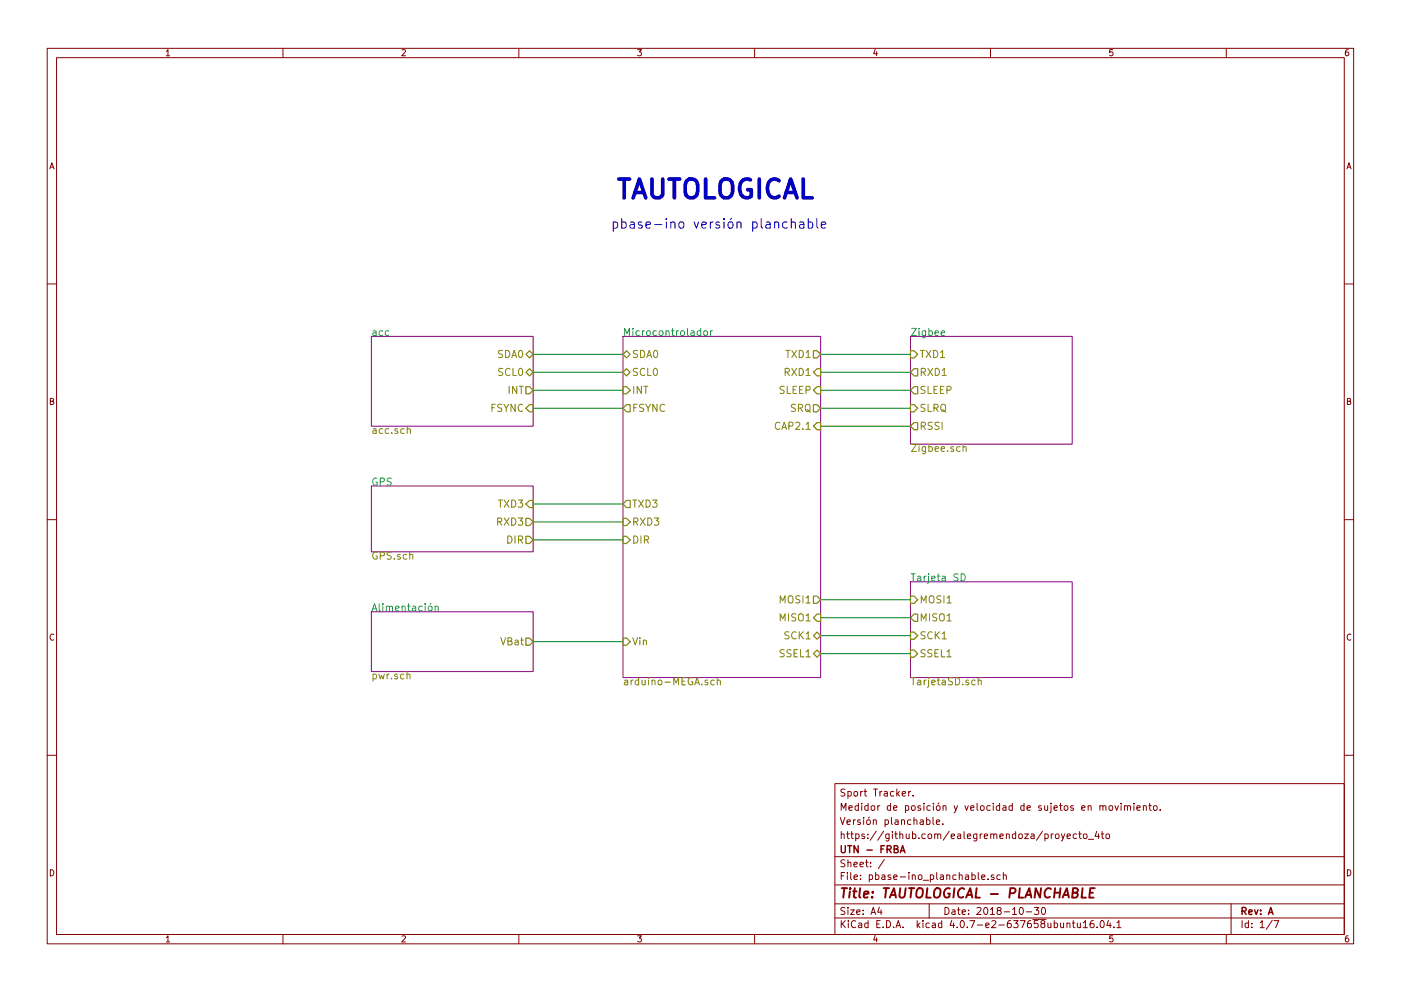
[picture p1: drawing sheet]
EESchema Schematic File Version 2
LIBS:power
LIBS:device
LIBS:switches
LIBS:relays
LIBS:motors
LIBS:transistors
LIBS:conn
LIBS:linear
LIBS:regul
LIBS:74xx
LIBS:cmos4000
LIBS:adc-dac
LIBS:memory
LIBS:xilinx
LIBS:microcontrollers
LIBS:dsp
LIBS:microchip
LIBS:analog_switches
LIBS:motorola
LIBS:texas
LIBS:intel
LIBS:audio
LIBS:interface
LIBS:digital-audio
LIBS:philips
LIBS:display
LIBS:cypress
LIBS:siliconi
LIBS:opto
LIBS:atmel
LIBS:contrib
LIBS:valves
LIBS:acc_mpu9250_board
LIBS:arduino
LIBS:gps_em506
LIBS:aic1117
LIBS:lm2575
LIBS:lm2940
LIBS:dk_RF-Transceiver-Modules
LIBS:pbase-ino_planchable-cache
EELAYER 25 0
EELAYER END
$Descr A4 11693 8268
encoding utf-8
Sheet 1 7
Title "TAUTOLOGICAL - PLANCHABLE"
Date "2018-10-30"
Rev "A"
Comp "UTN - FRBA"
Comment1 "https://github.com/ealegremendoza/proyecto_4to"
Comment2 "Versión planchable."
Comment3 "Medidor de posición y velocidad de sujetos en movimiento."
Comment4 "Sport Tracker. "
$EndDescr
$Sheet
S 3100 2800 1350 750 
U 5BB15359
F0 "acc" 60
F1 "acc.sch" 60
F2 "INT" O R 4450 3250 60 
F3 "SDA0" B R 4450 2950 60 
F4 "SCL0" B R 4450 3100 60 
F5 "FSYNC" I R 4450 3400 60 
$EndSheet
$Sheet
S 3100 4050 1350 550 
U 5BB15400
F0 "GPS" 60
F1 "GPS.sch" 60
F2 "DIR" O R 4450 4500 60 
F3 "RXD3" O R 4450 4350 60 
F4 "TXD3" I R 4450 4200 60 
$EndSheet
$Sheet
S 3100 5100 1350 500 
U 5BB15418
F0 "Alimentación" 60
F1 "pwr.sch" 60
F2 "VBat" O R 4450 5350 60 
$EndSheet
$Sheet
S 7600 2800 1350 900 
U 5BB15468
F0 "Zigbee" 60
F1 "Zigbee.sch" 60
F2 "RXD1" O L 7600 3100 60 
F3 "TXD1" I L 7600 2950 60 
F4 "SLRQ" I L 7600 3400 60 
F5 "SLEEP" O L 7600 3250 60 
F6 "RSSI" O L 7600 3550 60 
$EndSheet
$Sheet
S 7600 4850 1350 800 
U 5BB154A3
F0 "Tarjeta SD" 60
F1 "TarjetaSD.sch" 60
F2 "SSEL1" I L 7600 5450 60 
F3 "MOSI1" I L 7600 5000 60 
F4 "MISO1" O L 7600 5150 60 
F5 "SCK1" I L 7600 5300 60 
$EndSheet
Wire Wire Line
	4450 2950 5200 2950
Wire Wire Line
	4450 3100 5200 3100
Wire Wire Line
	4450 3250 5200 3250
Wire Wire Line
	4450 3400 5200 3400
Wire Wire Line
	4450 4200 5200 4200
Wire Wire Line
	5200 4350 4450 4350
Wire Wire Line
	4450 4500 5200 4500
Wire Wire Line
	4450 5350 5200 5350
Wire Wire Line
	6850 5450 7600 5450
Wire Wire Line
	7600 5300 6850 5300
Wire Wire Line
	6850 5150 7600 5150
Wire Wire Line
	7600 5000 6850 5000
Wire Wire Line
	6850 2950 7600 2950
Wire Wire Line
	7600 3100 6850 3100
Wire Wire Line
	6850 3250 7600 3250
Wire Wire Line
	7600 3400 6850 3400
Wire Wire Line
	6850 3550 7600 3550
$Sheet
S 5200 2800 1650 2850
U 5BB154FA
F0 "Microcontrolador" 60
F1 "arduino-MEGA.sch" 60
F2 "Vin" I L 5200 5350 60 
F3 "INT" I L 5200 3250 60 
F4 "RXD3" I L 5200 4350 60 
F5 "DIR" I L 5200 4500 60 
F6 "SDA0" B L 5200 2950 60 
F7 "SCL0" B L 5200 3100 60 
F8 "FSYNC" O L 5200 3400 60 
F9 "TXD3" O L 5200 4200 60 
F10 "RXD1" I R 6850 3100 60 
F11 "TXD1" O R 6850 2950 60 
F12 "SLEEP" I R 6850 3250 60 
F13 "SRQ" O R 6850 3400 60 
F14 "CAP2.1" I R 6850 3550 60 
F15 "MOSI1" O R 6850 5000 60 
F16 "MISO1" I R 6850 5150 60 
F17 "SCK1" B R 6850 5300 60 
F18 "SSEL1" B R 6850 5450 60 
$EndSheet
Text Notes 5150 1650 0    157  ~ 31
TAUTOLOGICAL\n
Text Notes 5100 1900 0    79   ~ 0
pbase-ino versión planchable
$EndSCHEMATC
